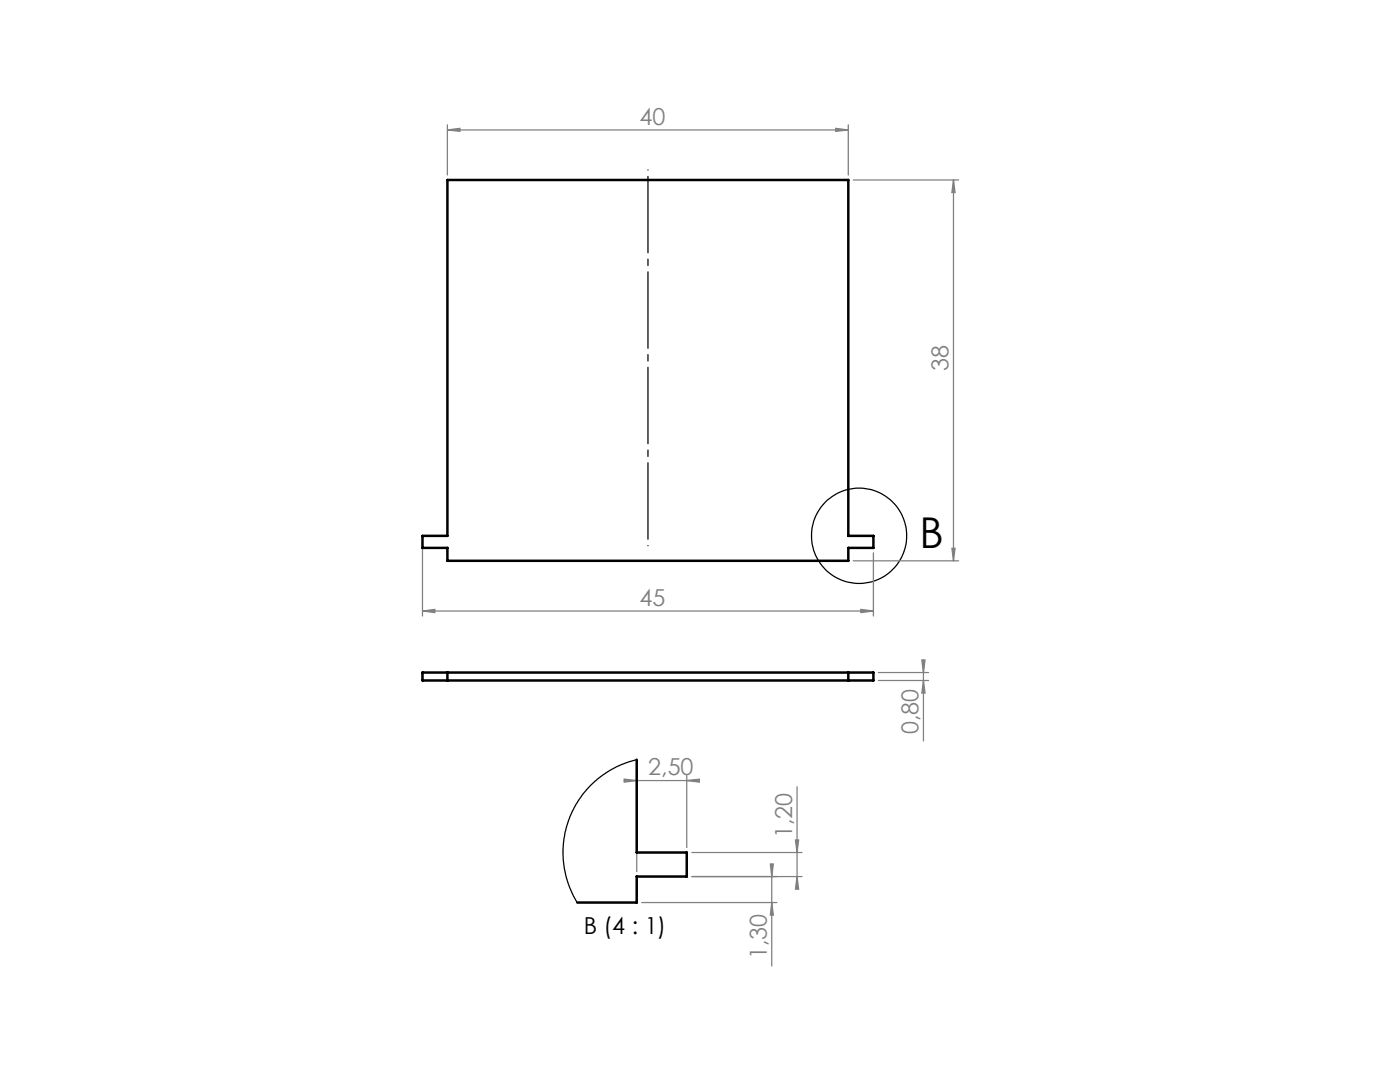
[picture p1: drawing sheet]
<svg xmlns="http://www.w3.org/2000/svg" width="279mm" height="216mm" viewBox="0 0 279 216" stroke-linecap="round" stroke-linejoin="round" font-family="sans-serif">
<circle cx="171.4" cy="106.9" r="9.5" fill="none" stroke="#000" stroke-width=".25"/>
<g fill="none" stroke="#808080" stroke-width=".25">
<path d="M89.3 25.9l2.5-.3v.6zM89.3 24.9v10M89.3 25.9h80M166.8 25.6l2.5 .3-2.5 .3zM169.3 24.9v10M170.3 35.9h21M190.3 35.9v76M190.3 35.9l.3 2.5h-.6zM84.3 107.9v15M170.3 111.9h21M174.3 110.3v12.6M190 109.4h.6l-.3 2.5z"/>
<path d="M84.3 121.9l2.5-.3v.6zM84.3 121.9h90M171.8 121.6l2.5 .3-2.5 .3zM175.3 134.2h10M175.3 135.8h10M184 131.7h.6l-.3 2.5zM184.3 131.7v16.1M184.3 135.8l.3 2.5h-.6zM124.6 155.5l2.5 .3-2.5 .3zM124.6 155.8h15M127.1 154.8v19.1M137.1 155.8l2.5-.3v.6z"/>
<path d="M137.1 154.8v14.3M159.1 157v20.4M138.1 170.1h22M138.1 174.9h22M153.7 172.4h.6l-.3 2.5zM154 172.4v20.4M158.7 167.6h.7l-.3 2.5zM159.1 174.9l.3 2.5h-.7zM128.1 180.1h26.9M154 180.1l.3 2.5h-.6z"/>
</g>
<path d="M129.3 108.9v-75" fill="none" stroke="#000" stroke-width=".25" stroke-dasharray="15.2 1.3 1.3 1.3" stroke-dashoffset="-1.3"/>
<g fill="#808080">
<path d="M166.8 25.6l2.5 .3-2.5 .3zM89.3 25.9l2.5-.3v.6z"/>
<path d="M84.3 121.9l2.5-.3v.6zM171.8 121.6l2.5 .3-2.5 .3zM124.6 155.5l2.5 .3-2.5 .3zM137.1 155.8l2.5-.3v.6z"/>
<path d="M158.7 167.6h.7l-.3 2.5zM159.1 174.9l.3 2.5h-.7z"/>
<path d="M190.3 35.9l.3 2.5h-.6zM190 109.4h.6l-.3 2.5zM184 131.7h.6l-.3 2.5zM184.3 135.8l.3 2.5h-.6zM153.7 172.4h.6l-.3 2.5zM154 180.1l.3 2.5h-.6z"/>
</g>
<path d="M89.3 35.9h80v71h5v2.4h-5v2.6h-80v-2.6h-5v-2.4h5zM84.3 134.2h90v1.6h-90zM89.3 134.2v1.6M169.3 134.2v1.6M127.1 151.6v18.5h10v4.8h-10v5.2h-11.9" fill="none" stroke="#000" stroke-width=".5"/>
<path d="M127.1 151.6l-1.7 .4-2.3 1-2.1 1.2-1.8 1.3-1.4 1.3-1.7 2-1.1 1.6-1.3 2.7-.7 2-.5 2.3-.1 1.9v2.1l.5 3.2 .5 1.8 1 2.4 .8 1.3" fill="none" stroke="#000" stroke-width=".25"/>
<text font-size="8.5" x="183.5" y="109.3">B</text>
<g font-size="4.7" fill="#808080">
<text x="127.6" y="24.9">40</text>
<text x="189.3" y="74" transform="rotate(-90 189.3 74)">38</text>
<text x="127.6" y="120.9">45</text>
<text x="183.3" y="146.5" transform="rotate(-90 183.3 146.5)">0,80</text>
<text x="129.4" y="154.7">2,50</text>
<text x="158.1" y="167.3" transform="rotate(-90 158.1 167.3)">1,20</text>
<text x="153" y="191.4" transform="rotate(-90 153 191.4)">1,30</text>
</g>
<text font-size="4.7" x="116.5" y="186.3">B (4 : 1)</text>
</svg>
